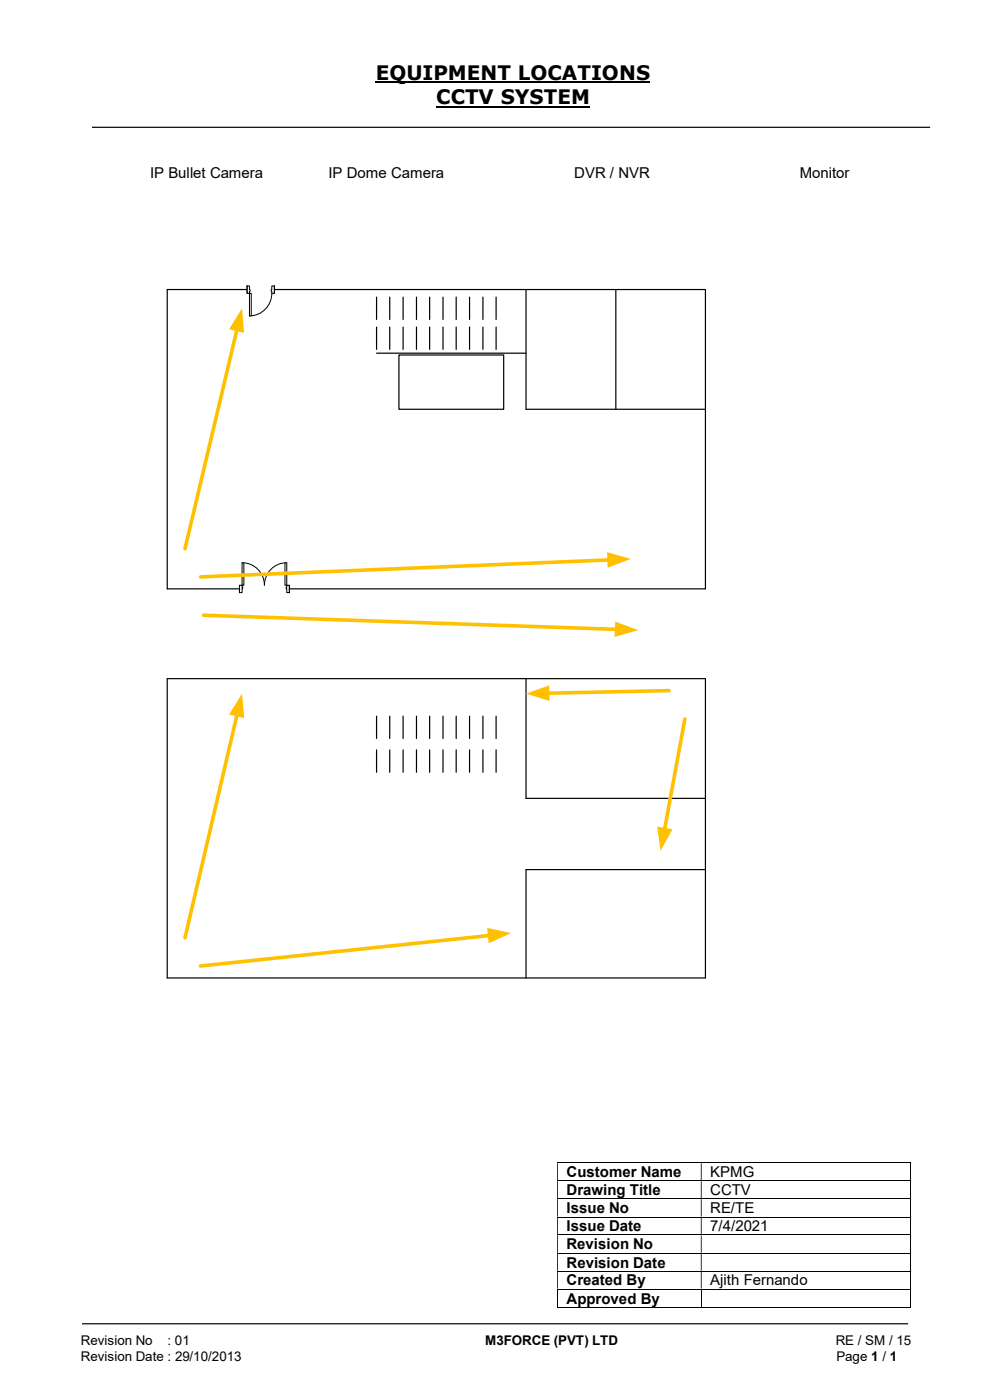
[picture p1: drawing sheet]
<svg xmlns="http://www.w3.org/2000/svg" width="210mm" height="297mm" viewBox="0 0 210 297" stroke-linecap="round" stroke-linejoin="round" font-family="sans-serif">
<path d="M79.7 17.5h58.2M92.5 22.6h32.6" fill="none" stroke="#000" stroke-width=".42"/>
<path d="M19.5 27h177.8M17.4 280.8h175.3" fill="none" stroke="#000" stroke-width=".25"/>
<g fill="none" stroke="#000" stroke-width=".21">
<path d="M118.2 246.7h74.9M118.2 250.5h74.9M118.2 254.3h74.9M118.2 258.2h74.9M193.2 246.8v3.6M193.2 250.6v3.7M193.2 254.4v3.7M193.2 258.3v3.6M118.2 262h74.9M118.2 265.9h74.9M118.2 269.7h74.9M118.2 273.5h74.9"/>
<path d="M118.2 277.3h30.5M118.3 273.6v3.8M148.8 273.6v3.8M148.8 277.3h44.3M193.2 262.1v3.7M193.2 265.9v3.7M193.2 269.7v3.7M193.2 273.6v3.8"/>
</g>
<g fill="#000">
<path d="M193.1 246.6h.2v.2h-.2zM118.2 246.8h.2v3.6h-.2zM148.7 246.8h.1v3.6h-.1z" fill-rule="evenodd"/>
<path d="M193.1 250.4h.2v.2h-.2zM118.2 250.6h.2v3.7h-.2zM148.7 250.6h.1v3.7h-.1z" fill-rule="evenodd"/>
<path d="M193.1 254.3h.2v.1h-.2zM118.2 254.4h.2v3.7h-.2zM148.7 254.4h.1v3.7h-.1z" fill-rule="evenodd"/>
<path d="M193.1 258.1h.2v.2h-.2zM118.2 258.3h.2v3.6h-.2zM148.7 258.3h.1v3.6h-.1z" fill-rule="evenodd"/>
<path d="M193.1 261.9h.2v.2h-.2zM118.2 262.1h.2v3.7h-.2zM148.7 262.1h.1v3.7h-.1z" fill-rule="evenodd"/>
<path d="M193.1 265.8h.2v.1h-.2zM118.2 265.9h.2v3.7h-.2zM148.7 265.9h.1v3.7h-.1z" fill-rule="evenodd"/>
<path d="M193.1 269.6h.2v.1h-.2zM118.2 269.7h.2v3.7h-.2zM148.7 269.7h.1v3.7h-.1z" fill-rule="evenodd"/>
</g>
<path d="M193.1 273.4h.2v.2h-.2zM193.1 277.2h.2v.2h-.2z" fill="#000"/>
<path d="M43.2 130.5l87.7 3" fill="none" stroke="#ffc000" stroke-width=".76"/>
<path d="M130.5 131.9l4.9 1.8-5 1.4z" fill="#ffc000"/>
<g fill="none" stroke="#000" stroke-width=".25">
<path d="M35.5 61.4h114.1v63.5h-114.1zM79.9 74.9h31.7M79.9 63v4.8M79.9 69.4v4.7M82.7 63v4.8M82.7 69.4v4.7M85.5 63v4.8M85.5 69.4v4.7M88.3 63v4.8M88.3 69.4v4.7M91.1 63v4.8M91.1 69.4v4.7"/>
<path d="M94 63v4.8M94 69.4v4.7M96.8 63v4.8M96.8 69.4v4.7M99.6 63v4.8M99.6 69.4v4.7M102.4 63v4.8M102.4 69.4v4.7M105.2 63v4.8M105.2 69.4v4.7M111.6 61.4v25.4h38M130.6 61.4v25.4"/>
<path d="M35.5 144h114.1v63.5h-114.1zM79.9 151.9v4.8M79.9 159.1v4.7M82.7 151.9v4.8M82.7 159.1v4.7M85.5 151.9v4.8M85.5 159.1v4.7M88.3 151.9v4.8M88.3 159.1v4.7M91.1 151.9v4.8M91.1 159.1v4.7M94 151.9v4.8"/>
<path d="M94 159.1v4.7M96.8 151.9v4.8M96.8 159.1v4.7M99.6 151.9v4.8M99.6 159.1v4.7M102.4 151.9v4.8M102.4 159.1v4.7M105.2 151.9v4.8M105.2 159.1v4.7M111.6 144v25.4h38M149.6 184.5h-38v23"/>
</g>
<path d="M50.8 124.1h10.6v1.7h-10.6z" fill="#fff"/>
<path d="M50.8 124.1h10.6v1.7h-10.6z" fill="none" stroke="#fff" stroke-width=".21"/>
<path d="M60.8 124.2v1.5h.6v-1.5zM50.8 124.2h.6v1.5h-.6z" fill-rule="evenodd" fill="#fff"/>
<path d="M51.4 124.5v-.3h-.6v1.5h.6v-.8M60.8 124.5v-.3h.6v1.5h-.6v-.8" fill="none" stroke="#000" stroke-width=".21"/>
<path d="M60.7 124.5v.4h.1v-.4zM51.4 124.5h.1v.4h-.1z" fill-rule="evenodd" fill="#fff"/>
<path d="M51.4 119.4a4.7 4.7 0 0 1 4.7 4.8 4.7 4.7 0 0 1 4.7-4.8M50.8 124.2v1.5M51.4 124.5h.1v.4h-.1M60.8 124.5h-.1v.4h.1M61.4 124.2v1.5" fill="none" stroke="#000" stroke-width=".21"/>
<path d="M51.4 119.4h.3v4.8h-.3z" fill="#fff"/>
<path d="M51.4 119.4h.3v4.8h-.3z" fill="none" stroke="#000" stroke-width=".21"/>
<path d="M60.5 119.4h.3v4.8h-.3z" fill="#fff"/>
<path d="M60.5 119.4h.3v4.8h-.3z" fill="none" stroke="#000" stroke-width=".21"/>
<path d="M52.4 60.6h5.8v1.7h-5.8z" fill="#fff"/>
<path d="M52.4 60.6h5.8v1.7h-5.8z" fill="none" stroke="#fff" stroke-width=".21"/>
<path d="M52.4 60.7v1.5h.5v-1.5zM57.7 60.7h.5v1.5h-.5z" fill-rule="evenodd" fill="#fff"/>
<path d="M52.9 61.4v-.7h-.5v1.5h.5v-.4M57.7 61.4v-.7h.5v1.5h-.5v-.4" fill="none" stroke="#000" stroke-width=".21"/>
<path d="M52.9 61.4v.4h.1v-.4zM57.5 61.4h.2v.4h-.2z" fill-rule="evenodd" fill="#fff"/>
<path d="M52.4 60.7v1.5M52.9 61.4h.1v.4h-.1M57.7 62.2a4.8 4.8 0 0 1-4.8 4.8M57.7 61.4h-.2v.4h.2M58.2 60.7v1.5" fill="none" stroke="#000" stroke-width=".21"/>
<path d="M52.9 62.2h.4v4.8h-.4z" fill="#fff"/>
<path d="M52.9 62.2h.4v4.8h-.4z" fill="none" stroke="#000" stroke-width=".21"/>
<path d="M145.3 152.5l-4.3 23.5" fill="none" stroke="#ffc000" stroke-width=".76"/>
<path d="M139.4 175.3l3.3 .6-2.6 4.6z" fill="#ffc000"/>
<path d="M141.9 146.5l-25.8 .6" fill="none" stroke="#ffc000" stroke-width=".76"/>
<path d="M111.6 147.2l4.9-1.8 .1 3.3z" fill="#ffc000"/>
<path d="M129.3 118.8l-86.8 3.6" fill="none" stroke="#ffc000" stroke-width=".76"/>
<path d="M128.8 117.1l5 1.5-4.9 1.8z" fill="#ffc000"/>
<path d="M50.3 69.8l-11.1 46.6" fill="none" stroke="#ffc000" stroke-width=".76"/>
<path d="M51.4 65.4l.4 5.2-3.2-.8z" fill="#ffc000"/>
<path d="M50.3 151.6l-11.1 47.4" fill="none" stroke="#ffc000" stroke-width=".76"/>
<path d="M51.4 147.2l.4 5.2-3.2-.8z" fill="#ffc000"/>
<path d="M103.9 198.5l-61.4 6.4" fill="none" stroke="#ffc000" stroke-width=".76"/>
<path d="M103.3 196.8l5.1 1.2-4.7 2.1z" fill="#ffc000"/>
<path d="M84.6 75.3h22.2v11.5h-22.2z" fill="#fff"/>
<path d="M84.6 75.3h22.2v11.5h-22.2z" fill="none" stroke="#000" stroke-width=".25"/>
<g font-size="4.2">
<text x="79.7" y="17">EQUIPMENT LOCATIONS</text>
<text x="92.5" y="22.1">CCTV SYSTEM</text>
</g>
<g font-size="3.2">
<text x="31.8" y="37.7">IP Bullet Camera</text>
<text x="69.7" y="37.7">IP Dome Camera</text>
<text x="121.8" y="37.7">DVR / NVR</text>
<text x="169.7" y="37.7">Monitor</text>
<text x="120.2" y="249.8">Customer Name</text>
<text x="150.7" y="249.8">KPMG</text>
<text x="120.2" y="253.6">Drawing Title</text>
<text x="120.2" y="257.4">Issue No</text>
<text x="150.7" y="253.6">CCTV</text>
<text x="150.7" y="257.4">RE/TE</text>
<text x="120.2" y="261.2">Issue Date</text>
<text x="150.7" y="261.2">7/4/2021</text>
<text x="120.2" y="265">Revision No</text>
<text x="120.2" y="268.9">Revision Date</text>
<text x="120.2" y="272.7">Created By</text>
<text x="150.7" y="272.7">Ajith Fernando</text>
<text x="120.2" y="276.6">Approved By</text>
</g>
<g font-size="2.8">
<text x="17.1" y="285.4">Revision No</text>
<text x="35.5" y="285.4">: 01</text>
<text x="102.9" y="285.4">M3FORCE (PVT) LTD</text>
<text x="177.3" y="285.4">RE / SM / 15</text>
<text x="17.1" y="288.7">Revision Date : 29/10/2013</text>
<text x="177.4" y="288.7">Page 1 / 1</text>
</g>
</svg>
